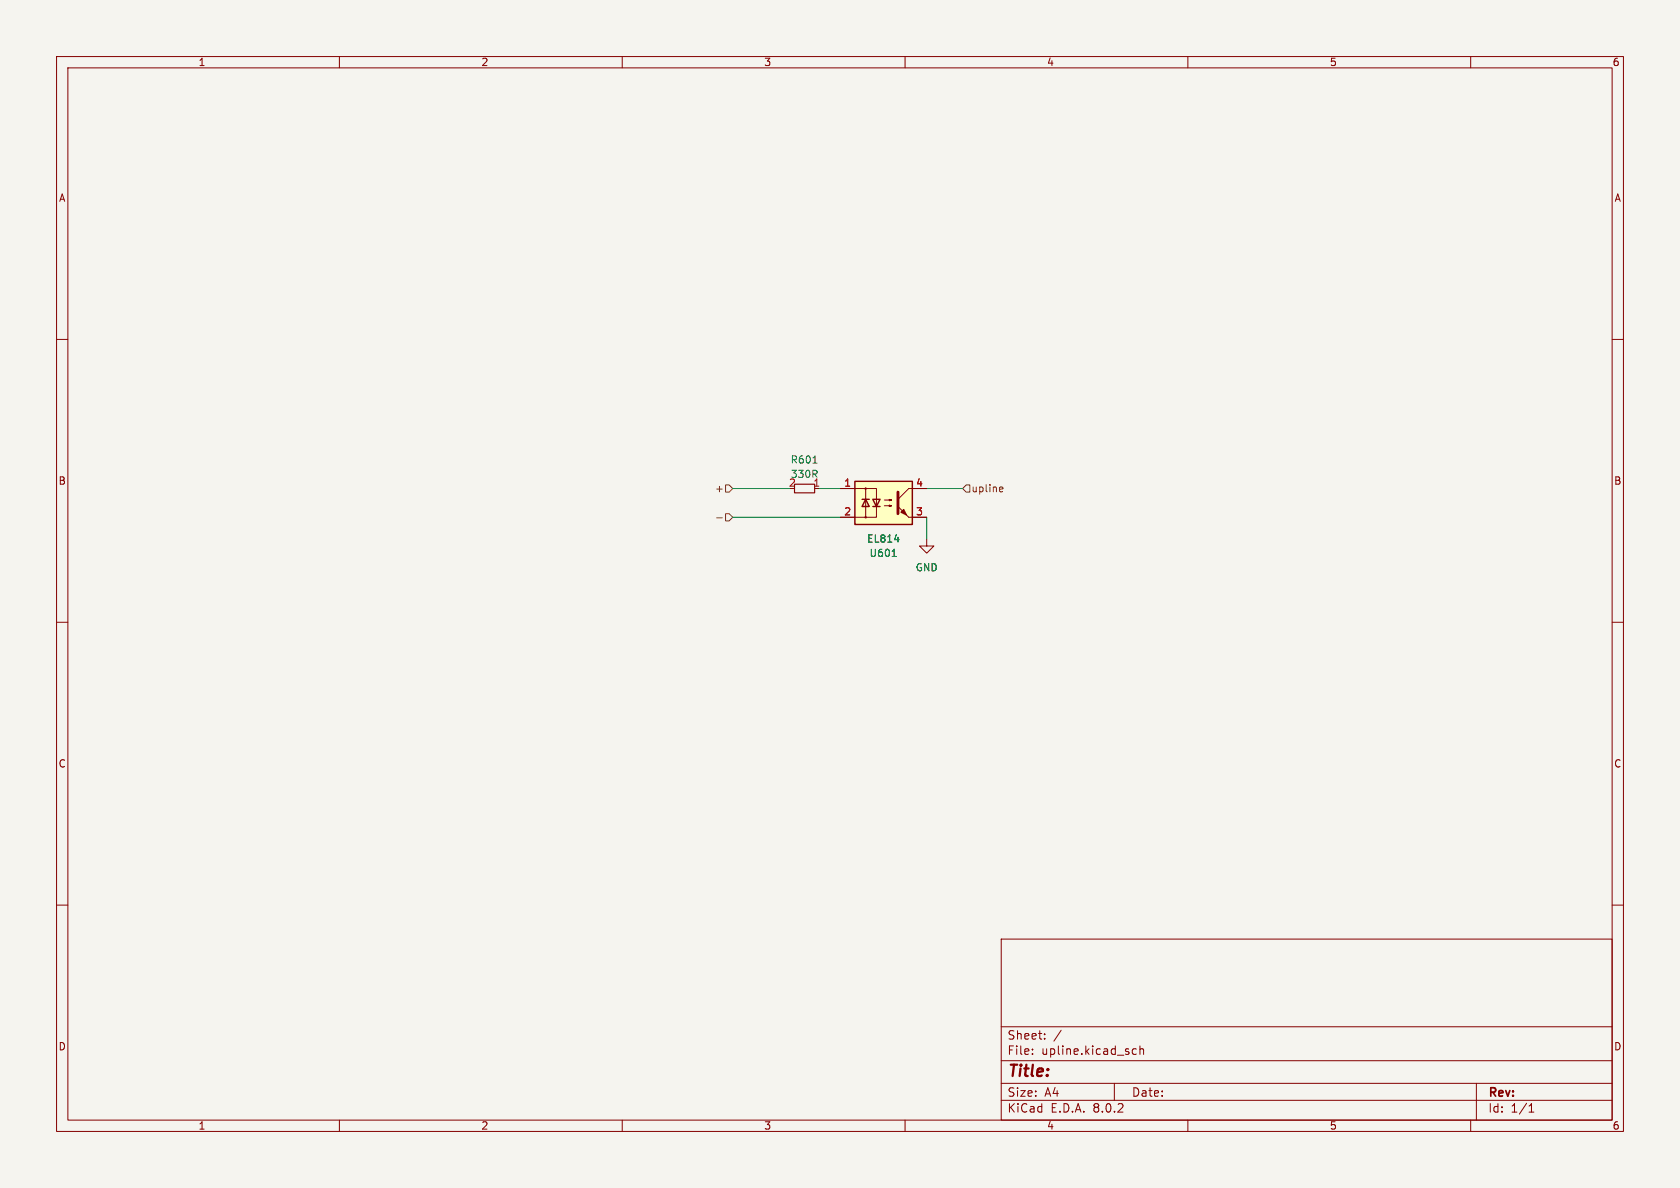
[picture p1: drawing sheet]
<svg xmlns="http://www.w3.org/2000/svg" width="297mm" height="210mm" viewBox="0 0 297 210" stroke-linecap="round" stroke-linejoin="round" font-family="sans-serif">
<path d="M0 0h297v210h-297z" fill="#f5f4ef" stroke="#f5f4ef" stroke-width=".18"/>
<g fill="none" stroke="#840000" stroke-width=".18">
<path d="M10 10h277v190h-277zM12 12h273v186h-273zM60 10v2M110 10v2M160 10v2M210 10v2M260 10v2M10 60h2M285 60h2M163.8 95.3v1.2h-1.2l1.2 1.3 1.3-1.3h-1.3M10 110h2M285 110h2"/>
<path d="M10 160h2M285 160h2M177 166h108v32h-108zM60 198v2M110 198v2M160 198v2M177 194.5h108M177 191.5h108M177 187.5h108M177 181.5h108M182.5 186.3v.1M182.5 185.5v.1"/>
<path d="M184.7 183.6v.1M184.7 182.8v.1M187.6 182.1l-1.3 2M197 191.5v3M200.9 185.5l-.4-.1-.3 .3v.4l.1 .2h.6M201.5 185.5l.2-.1 .4 .1 .1 .9M201.5 184.9v1.5M210 198v2M260 198v2M261 191.5v6.5M270.3 196.6h.9M270.3 195.5l.4-.4v1.5"/>
</g>
<path d="M140.5 85.6h3.5v1.5h-3.5z" fill="none" stroke="#840000" stroke-width=".2"/>
<path d="M143.7 81.9h.7" fill="none" stroke="#006464" stroke-width=".18"/>
<path d="M151.1 85.1h10.2v7.6h-10.2z" fill="#ffffc2"/>
<path d="M151.1 85.1h10.2v7.6h-10.2zM152.4 88.3h1.3M153 88.3l.7 1.2h-1.3zM154.3 88.3h1.3l-.7 1.2zM154.3 89.5h1.3" fill="none" stroke="#840000" stroke-width=".25"/>
<g fill="none" stroke="#840000" stroke-width=".18">
<path d="M148.6 86.4h6.3v5h-6.3M153 86.4v5M156.3 89.4h1.3l-.4 .1v-.2l.4 .1M156.3 88.4h1.3l-.4 .1v-.2l.4 .1M160.7 91.4h3.1M163.8 86.4h-3.1l-2 1.9"/>
<circle cx="153" cy="91.4" r=".13"/>
<circle cx="153" cy="86.4" r=".13"/>
</g>
<g fill="#840000" stroke="#840000" stroke-width=".18">
<path d="M158.7 89.5l2 1.9z"/>
<path d="M159.8 90l.5 1.1-1-.5z"/>
</g>
<path d="M158.7 87v3.8" fill="none" stroke="#840000" stroke-width=".51"/>
<path d="M157.7 98.4h.7M158.1 95.4h.8" fill="none" stroke="#006464" stroke-width=".18"/>
<path d="M126.7 91.5h1M128.3 85.7h.6l.6 .7-.6 .6h-.6zM128.3 90.8h.6l.6 .6-.6 .7h-.6zM170.8 85.7h.6v1.3h-.6l-.6-.6zM176.9 86.1l.3 .1 .1 .2-.6 .1M177.2 86.9h-.3" fill="none" stroke="#725600" stroke-width=".18"/>
<path d="M129.5 91.4h19.1M129.5 86.4h10.2M144.8 86.4h3.8M163.8 86.4h6.4M163.8 91.4v3.9" fill="none" stroke="#009600" stroke-width=".18"/>
<text font-size="2.8" fill="#840000" x="178" y="190.9">Title:</text>
<g font-size="2.1" fill="#840000">
<text x="178" y="184">Sheet:</text>
<text x="178" y="186.7">File:</text>
<text x="184.1" y="186.7">upline.kicad_sch</text>
<text x="178" y="196.9">KiCad</text>
<text x="178" y="194.1">Size:</text>
<text x="184.7" y="194.1">A4</text>
<text x="185.7" y="196.9">E.D.A.</text>
<text x="193.3" y="196.9">8.0.2</text>
<text x="200" y="194.1">Date:</text>
<text x="263" y="194.3">Rev:</text>
<text x="263" y="196.9">Id:</text>
<text x="267.1" y="196.9">1/1</text>
</g>
<g font-size="1.8" fill="#840000">
<text x="35" y="11.9">1</text>
<text x="85" y="11.9">2</text>
<text x="135" y="11.9">3</text>
<text x="185" y="11.9">4</text>
<text x="235" y="11.9">5</text>
<text x="285" y="11.9">6</text>
<text x="10.3" y="35.9">A</text>
<text x="285.3" y="35.9">A</text>
<text x="10.3" y="85.9">B</text>
<text x="285.3" y="85.9">B</text>
<text x="10.3" y="135.9">C</text>
<text x="285.3" y="135.9">C</text>
<text x="10.3" y="185.9">D</text>
<text x="285.3" y="185.9">D</text>
<text x="35" y="199.9">1</text>
<text x="85" y="199.9">2</text>
<text x="135" y="199.9">3</text>
<text x="185" y="199.9">4</text>
<text x="235" y="199.9">5</text>
<text x="285" y="199.9">6</text>
</g>
<g font-size="1.8" fill="#006464">
<text x="139.7" y="82.1">R601</text>
<text x="139.4" y="86.1">2</text>
<text x="139.7" y="84.7">330R</text>
<text x="153.2" y="96.1">EL814</text>
<text x="153.6" y="98.7">U601</text>
<text x="161.8" y="101.2">GND</text>
</g>
<g font-size="1.8" fill="#725600">
<text x="126.3" y="87.2">+</text>
<text x="171.6" y="87.2">upline</text>
</g>
<g font-size="1.8" fill="#a90000">
<text x="143.7" y="86.1">1</text>
<text x="149.2" y="86.1">1</text>
<text x="161.9" y="86.1">4</text>
<text x="149.2" y="91.2">2</text>
<text x="161.9" y="91.2">3</text>
</g>
</svg>
